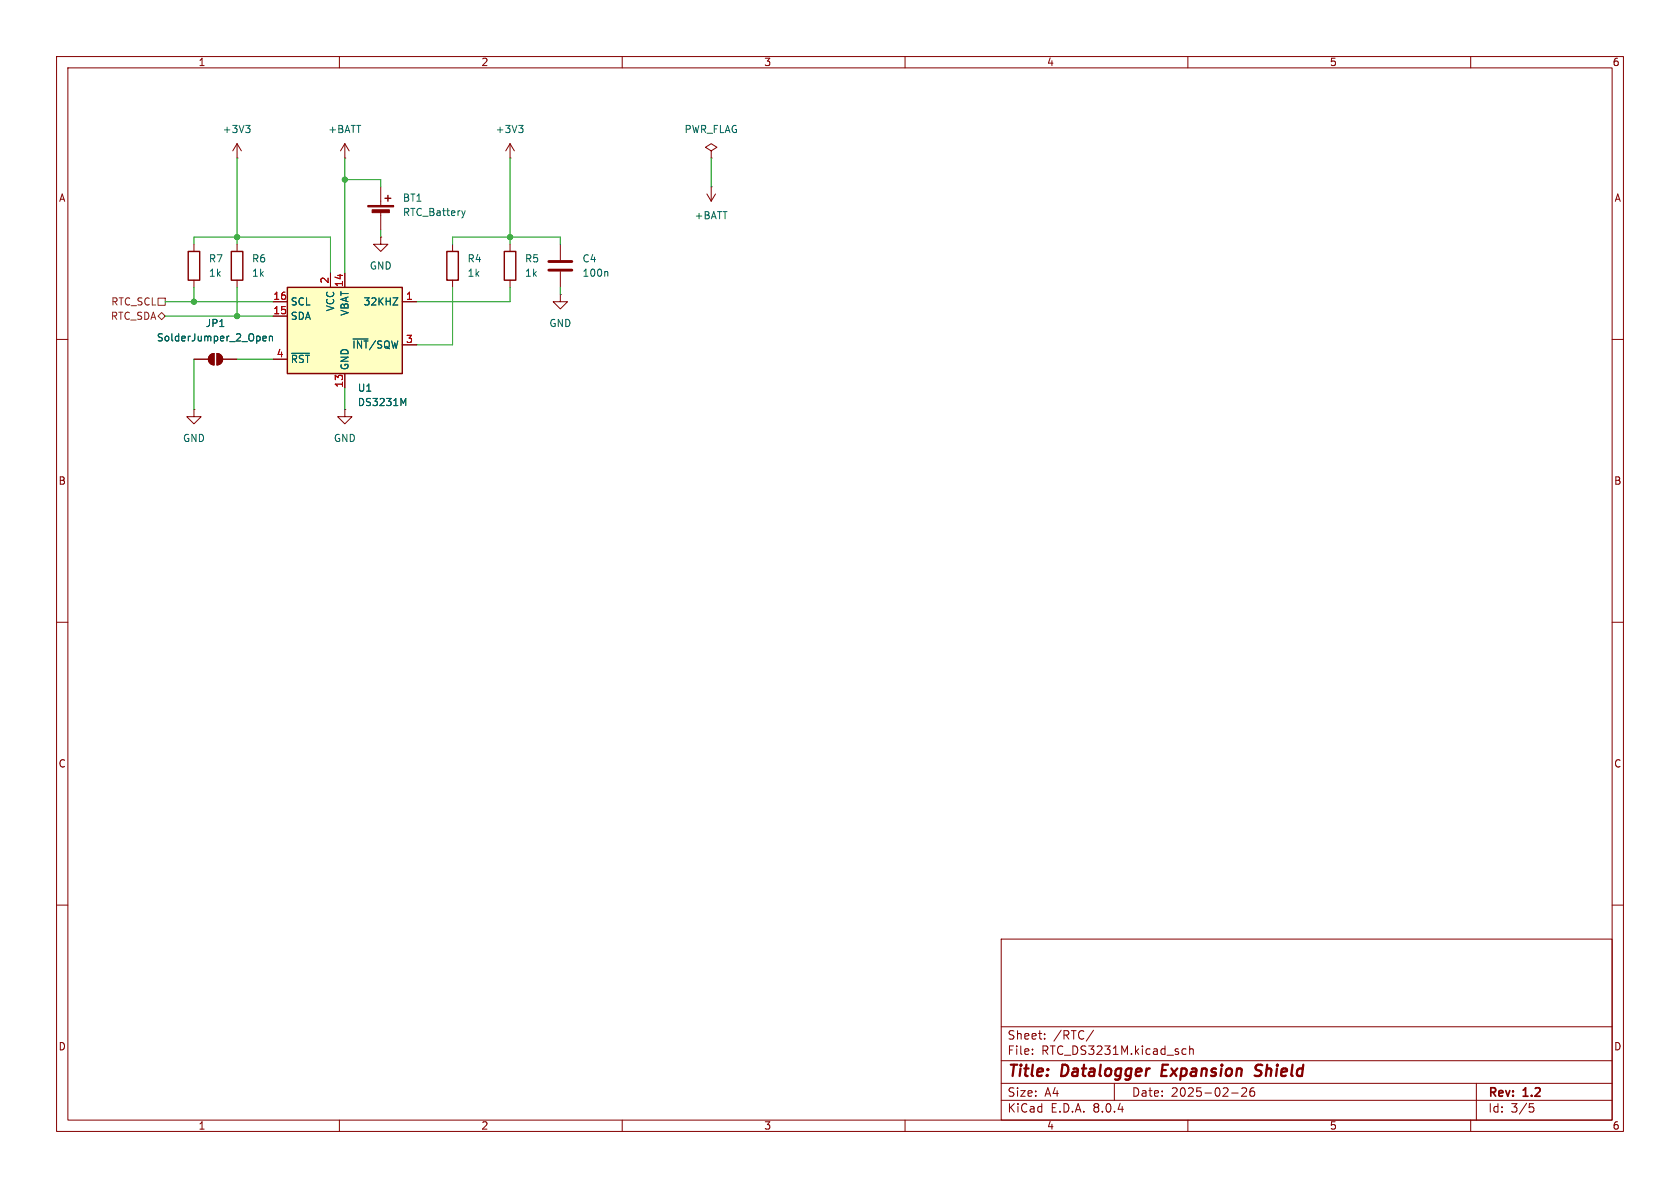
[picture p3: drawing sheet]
<svg xmlns="http://www.w3.org/2000/svg" width="297mm" height="210mm" viewBox="0 0 297 210" stroke-linecap="round" stroke-linejoin="round" font-family="sans-serif">
<g fill="none" stroke="#840000" stroke-width=".18">
<path d="M10 10h277v190h-277zM12 12h273v186h-273zM60 10v2M110 10v2M160 10v2M210 10v2M260 10v2M10 60h2M285 60h2M34.3 63.5h2.5M37.1 62.8l.7-.3v2a1.02 1.02 0 0 1-.9-.6 1.02 1.02 0 0 1 .2-1.1zM38.4 62.5a1.02 1.02 0 0 1 1 1 1.02 1.02 0 0 1-1 1z"/>
<path d="M39.4 63.5h2.5M10 110h2M285 110h2M10 160h2M285 160h2M177 166h108v32h-108zM60 198v2M110 198v2M160 198v2M177 194.5h108M177 191.5h108M177 187.5h108"/>
<path d="M177 181.5h108M182.5 186.3v.1M182.5 185.5v.1M184.7 183.6v.1M184.7 182.8v.1M193.3 182.1l-1.3 2M197 191.5v3M209.2 185.4l.5 .1M209.7 186.3l-.5 .1M210 198v2M210.3 185.5l.2-.1 .4 .1 .1 .9M210.3 184.9v1.5"/>
<path d="M217.7 193.2h1.2M220.3 192.4v.5l-.8 .9h.9M221.2 192.4a1.17 1.17 0 0 0-.1 1.3h.6l.1-.5-.3-.3h-.3l-.2 .3M221.7 192.3l-.5 .1M260 198v2M261 191.5v6.5M270.4 195.1h.7M270.5 195.7h.4l.3 .3-.2 .5-.5 .1"/>
</g>
<path d="M205.6 188.2l-.3 2h1M222.8 190a.85 .85 0 0 1-1 .1M222.9 188.2l-.7 .1a.46 .46 0 0 0-.2 .5 .46 .46 0 0 0 .3 .4l.5 .2" fill="none" stroke="#840000" stroke-width=".4"/>
<g fill="#840000" stroke="#840000" stroke-width=".18">
<path d="M37.1 62.8l.7-.3v2a1.02 1.02 0 0 1-.9-.6 1.02 1.02 0 0 1 .2-1.1z"/>
<path d="M38.4 62.5a1.02 1.02 0 0 1 1 1 1.02 1.02 0 0 1-1 1z"/>
</g>
<path d="M46.5 59.8l.6-.1-.1-.2-.3-.1-.2 .2v.6h.5M47.6 59.5l.2-.1 .3 .1 .1 .8M47.6 59.4v.9" fill="none" stroke="#006464" stroke-width=".18"/>
<path d="M50.8 50.8h20.3v15.2h-20.3z" fill="#ffffc2"/>
<path d="M68.1 35.1h1M68.6 34.5v1.1M33.3 44.5h2v5h-2zM40.9 44.5h2v5h-2zM50.8 50.8h20.3v15.2h-20.3zM79 44.5h2v5h-2zM89.2 44.5h2v5h-2z" fill="none" stroke="#840000" stroke-width=".25"/>
<g fill="none" stroke="#840000" stroke-width=".18">
<path d="M41.9 27.9h.1M41.9 25.4l-.8 1.3M41.9 25.4v2.5M41.9 25.4l.8 1.3M61 27.9h.1M61 25.4v2.5M61 25.4l-.8 1.3M61 25.4l.7 1.3M67.3 33v3.3M67.3 37.3v3.3M90.2 27.9h.1M90.2 25.4v2.5"/>
<path d="M90.2 25.4l-.8 1.3M90.2 25.4l.7 1.3M125 34.3l.7 1.3M125.7 26.7l1-.7-1-.6-1 .6 1 .7v1.2M125.7 27.9h.1M125.7 33h.1M125.7 33v2.6M126.5 34.3l-.8 1.3M34.3 43.2v1.3M34.3 49.5v1.3M41.9 43.2v1.3M41.9 49.5v1.3"/>
<path d="M48.3 53.3h2.5M48.3 55.9h2.5M58.4 48.3v2.5M61 48.3v2.5M67.3 41.9v1.3h1.3l-1.3 1.3-1.3-1.3h1.3M67.3 41.9h.1M71.1 53.3h2.6M80 43.2v1.3M80 49.5v1.3M90.2 43.2v1.3M90.2 49.5v1.3M99.1 52.1v1.2h1.2l-1.2 1.3-1.3-1.3h1.3"/>
<path d="M99.1 52.1h.1M99.1 43.2v2.8M99.1 48v2.8M34.3 72.4v1.3h1.3l-1.3 1.2-1.3-1.2h1.3M34.3 72.4h.1M34.3 63.5h2.5M39.4 63.5h2.5M48.3 63.5h2.5M61 72.4v1.3h1.2l-1.2 1.2-1.3-1.2h1.3M61 72.4h.1M61 66v2.6M71.1 61h2.6"/>
</g>
<path d="M43.4 22.2h.8l-.4 .5M44 22.7l.2 .2v.3l-.2 .2M82.2 37.3l-.3 .8M91.7 22.2h.8l-.5 .5M92.2 22.7l.3 .2v.3l-.3 .2M46.5 59.8l.6-.1-.1-.2-.3-.1-.2 .2v.6h.5M47.6 59.5l.2-.1 .3 .1 .1 .8M47.6 59.4v.9M69.5 52.6h.8l-.8 1.3h.8M107.3 48l.2 .2v.6M51.5 62.5h3.2M71.3 71.3l.4-.9v1.3" fill="none" stroke="#006464" stroke-width=".18"/>
<path d="M97 47.8h4.1M97 46.2h4.1" fill="none" stroke="#840000" stroke-width=".51"/>
<g fill="#840000" stroke="#840000" stroke-width=".18">
<path d="M65 36.3h4.6v.3h-4.6z"/>
<path d="M65.8 37.1h3v.5h-3z"/>
</g>
<path d="M27.9 55.9l.7-.7 .6 .7-.6 .6zM27.9 52.7h1.3v1.3h-1.3z" fill="none" stroke="#725600" stroke-width=".18"/>
<g fill="none" stroke="#009600" stroke-width=".18">
<path d="M41.9 27.9v15.3M61 27.9v20.4M61 31.8h6.3v1.2M90.2 27.9v15.3M125.7 27.9v5.1M29.2 55.9h19.1M29.2 53.3h19.1M34.3 43.2v-1.3h24.1v6.4M34.3 50.8v2.5M41.9 50.8v5.1M67.3 40.6v1.3M80 43.2v-1.3h19.1v1.3"/>
<path d="M80 50.8v10.2h-6.3M90.2 50.8v2.5h-16.5M99.1 50.8v1.3M34.3 63.5v8.9M41.9 63.5h6.4M61 68.6v3.8"/>
</g>
<g fill="#009600" stroke="#009600" stroke-width=".18">
<circle cx="41.9" cy="41.9" r=".46"/>
<circle cx="41.9" cy="55.9" r=".46"/>
<circle cx="34.3" cy="53.3" r=".46"/>
<circle cx="90.2" cy="41.9" r=".46"/>
<circle cx="61" cy="31.8" r=".46"/>
</g>
<g font-size="2.8" fill="#840000">
<text x="178" y="190.9">Title:</text>
<text x="187.7" y="190.9">Datalogger</text>
<text x="206.2" y="190.9">Expansion</text>
<text x="223.5" y="190.9">Shield</text>
</g>
<g font-size="2.1" fill="#840000">
<text x="178" y="184">Sheet:</text>
<text x="186.2" y="184">/RTC/</text>
<text x="178" y="186.7">File:</text>
<text x="184.1" y="186.7">RTC_DS3231M.kicad_sch</text>
<text x="178" y="196.9">KiCad</text>
<text x="178" y="194.1">Size:</text>
<text x="184.7" y="194.1">A4</text>
<text x="185.7" y="196.9">E.D.A.</text>
<text x="193.3" y="196.9">8.0.4</text>
<text x="200" y="194.1">Date:</text>
<text x="207" y="194.1">2025-02-26</text>
<text x="263" y="194.3">Rev:</text>
<text x="263" y="196.9">Id:</text>
<text x="267.1" y="196.9">3/5</text>
<text x="269.4" y="194.3">1.2</text>
</g>
<g font-size="1.8" fill="#840000">
<text x="35" y="11.9">1</text>
<text x="85" y="11.9">2</text>
<text x="135" y="11.9">3</text>
<text x="185" y="11.9">4</text>
<text x="235" y="11.9">5</text>
<text x="285" y="11.9">6</text>
<text x="10.3" y="35.9">A</text>
<text x="285.3" y="35.9">A</text>
<text x="10.3" y="85.9">B</text>
<text x="285.3" y="85.9">B</text>
<text x="10.3" y="135.9">C</text>
<text x="285.3" y="135.9">C</text>
<text x="10.3" y="185.9">D</text>
<text x="285.3" y="185.9">D</text>
<text x="35" y="199.9">1</text>
<text x="85" y="199.9">2</text>
<text x="135" y="199.9">3</text>
<text x="185" y="199.9">4</text>
<text x="235" y="199.9">5</text>
<text x="285" y="199.9">6</text>
</g>
<g font-size="1.8" fill="#006464">
<text x="39.3" y="23.7">+3V3</text>
<text x="57.9" y="23.7">+BATT</text>
<text x="87.5" y="23.7">+3V3</text>
<text x="120.9" y="23.7">PWR_FLAG</text>
<text x="71.1" y="35.9">BT1</text>
<text x="71.1" y="38.4">RTC_Battery</text>
<text x="122.7" y="39">+BATT</text>
<text x="36.8" y="46.6">R7</text>
<text x="44.5" y="46.6">R6</text>
<text x="65.3" y="47.9">GND</text>
<text x="82.6" y="46.6">R4</text>
<text x="92.7" y="46.6">R5</text>
<text x="102.9" y="46.6">C4</text>
<text x="36.8" y="49.1">1k</text>
<text x="44.5" y="49.1">1k</text>
<text x="82.6" y="49.1">1k</text>
<text x="92.7" y="49.1">1k</text>
<text x="102.9" y="49.1">100n</text>
<text x="36.3" y="58">JP1</text>
<text x="51.3" y="56.7">SDA</text>
<text x="51.3" y="54.2">SCL</text>
<text x="59.3" y="55.1" transform="rotate(-90 59.3 55.1)">VCC</text>
<text x="61.8" y="55.9" transform="rotate(-90 61.8 55.9)">VBAT</text>
<text x="64.2" y="54.2">32KHZ</text>
<text x="97" y="58">GND</text>
<text x="27.6" y="60.6">SolderJumper_2_Open</text>
<text x="51.3" y="64.4">~{RST}</text>
<text x="61.8" y="65.5" transform="rotate(-90 61.8 65.5)">GND</text>
<text x="62.2" y="61.8">~{INT}/SQW</text>
<text x="63.2" y="69.4">U1</text>
<text x="63.2" y="72">DS3231M</text>
<text x="32.3" y="78.3">GND</text>
<text x="58.9" y="78.3">GND</text>
</g>
<g font-size="1.8" fill="#a90000">
<text x="48.2" y="53.1">16</text>
<text x="58.2" y="50.2" transform="rotate(-90 58.2 50.2)">2</text>
<text x="60.7" y="50.8" transform="rotate(-90 60.7 50.8)">14</text>
<text x="71.7" y="53.1">1</text>
<text x="48.2" y="55.6">15</text>
<text x="48.8" y="63.2">4</text>
<text x="71.7" y="60.7">3</text>
<text x="60.7" y="68.6" transform="rotate(-90 60.7 68.6)">13</text>
</g>
<g font-size="1.8" fill="#725600">
<text x="19.5" y="56.7">RTC_SDA</text>
<text x="19.6" y="54.2">RTC_SCL</text>
</g>
</svg>
